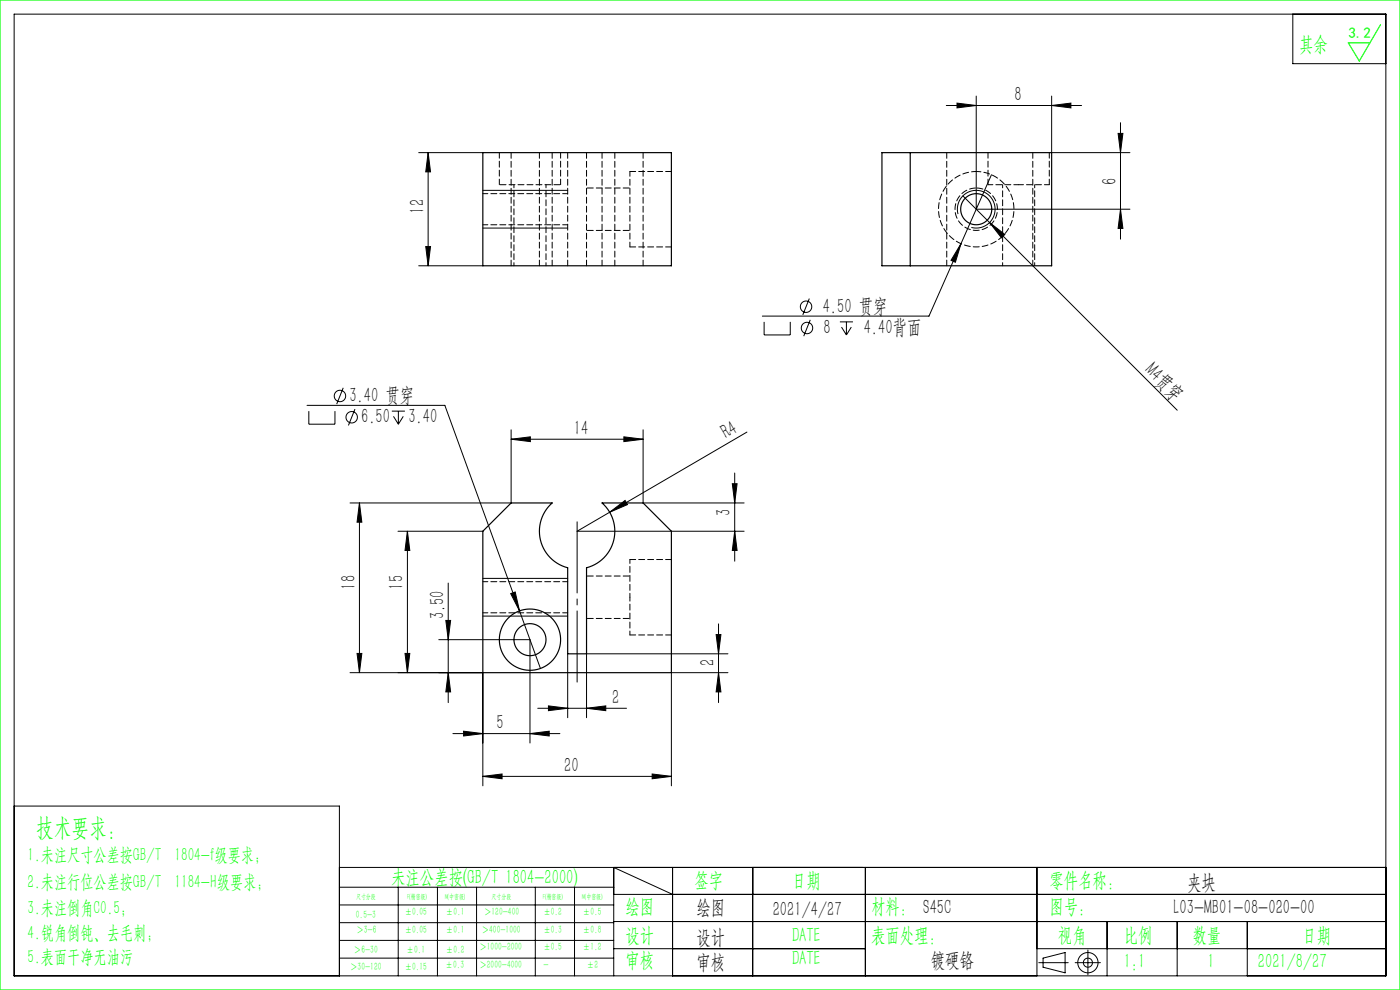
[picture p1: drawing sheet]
<svg xmlns="http://www.w3.org/2000/svg" width="297mm" height="210mm" viewBox="0 0 297 210" stroke-linecap="round" stroke-linejoin="round" font-family="sans-serif">
<g fill="none" stroke="#000" stroke-width=".21">
<path d="M3 3h291v204h-291zM274.3 3v10.5h19.7M88.8 32.4h13.6M90.8 32.4l.5 4.1h-1zM90.8 32.4v24M200.7 22.4h28.7M203 21.9l4.1 .5-4.1 .5zM207.1 20.4v24h32.6M210.3 37.1l-13.2 30h-35.4M223.1 22.4l4.1-.5v1zM223.1 20.4v12h16.6M237.2 28.3h1l-.5 4.1z"/>
<path d="M237.7 26v24.7M88.8 56.4h13.6M90.3 52.3h1l-.5 4.1zM102.4 48.4h18M102.4 40.4h18M203.2 45.4a4 4 0 0 1 3.6-5 4 4 0 0 1 4.3 4.3 4 4 0 0 1-5 3.5M203.9 51.7l-1.2 3.9-.9-.4zM204.3 41.6l5.6 5.6M209.9 47.2l3.3 2.5-.7 .8zM209.9 47.2l39.8 39.8M237.7 44.4l.5 4.1h-1zM162.1 68.3v2.7h5.5v-2.7"/>
<path d="M171.7 63.3l-1.4 3.5M171.9 67.8l-1.4 3.5M178.2 68.3h2.7M178.5 69.4l1.1 1.6M179.6 68.3v2.7M180.6 69.4l-1 1.6M65.1 86h29.3l15.8 43.6M65.5 87.2v2.8h5.6v-2.8M72.8 82.3l-1.4 3.4M75.3 86.8l-1.4 3.4M83.1 87.2h2.8M83.5 88.3l1 1.7"/>
<path d="M84.5 87.2v2.8M85.6 88.3l-1.1 1.7M108.4 93.2l4.1-.5v1zM108.4 91.2v15.5h-34.1M108.4 93.2h28M132.3 92.7l4.1 .5-4.1 .5zM136.4 91.2v15.5h21.5M158.5 91.7l-36.1 21h35.5M76.3 106.7v36M76.3 106.7l.5 4.1h-1.1zM84.4 112.7h18M86.4 112.7l.5 4.1h-1z"/>
<path d="M86.4 112.7v30M129.3 108.7l3.3-2.5 .5 .8zM155.4 102.6h1l-.5 4.1zM155.9 100.3v18.7M155.9 112.7l.5 4.1h-1zM75.7 138.6h1.1l-.5 4.1zM85.9 138.6h1l-.5 4.1zM93.1 135.7h19.3v21.9M94.6 131.6h1l-.5 4.1zM95.1 123.7v25.3M102.4 130.7h18M102.4 122.7h18"/>
<path d="M108.3 125.9l1-.3 .9 4zM110.2 129.6l4.4 12.2M120.4 138.7v13.5M151.9 134.6h1l-.5 4.1zM152.4 132.3v16.7M154.4 138.7h-30v13.5M74.3 142.7h28.1v24M95.1 142.7l.5 4.1h-1zM96.1 155.6h22.7M98.3 155.1l4.1 .5-4.1 .5zM112.4 155.6l4.1-.5v1zM114.1 150.2h18.8"/>
<path d="M116.3 149.7l4.1 .5-4.1 .5zM124.4 150.2l4.1-.5v1zM152.4 142.7l.5 4.1h-1zM154.4 142.7h-12v24M3 171h69v36M102.4 164.7l4.1-.5v1zM102.4 164.7h40M138.3 164.2l4.1 .5-4.1 .5zM72 184h222M72 188.2h58.2M72 192h58.2M72 195.7h58.2"/>
<path d="M72 199.5h58.2M84.5 188.2v18.8M92.8 188.2v18.8M101.1 188.2v18.8M113.6 188.2v18.8M121.9 188.2v18.8M130.2 189.7h163.8M130.2 195.5h163.8M142.7 189.7l-12.5-5.7v23M142.7 184v23M159.7 184v23M183.6 184v23"/>
<path d="M220 184v23M234.9 195.5v11.5M249.7 195.5v11.5M264.6 195.5v11.5M72 203.2h58.2M130.2 201.2h53.4M220 201.2h74M220.4 204.2h6.2M221.3 203.2l4.7-1.1v4.3l-4.7-1.2zM228.1 204.2h5.3M230.8 201.5v5.3"/>
<circle cx="171" cy="65.1" r="1.21"/>
<circle cx="171.2" cy="69.6" r="1.21"/>
<circle cx="72.1" cy="84" r="1.21"/>
<circle cx="74.6" cy="88.5" r="1.21"/>
<circle cx="230.8" cy="204.2" r="2.15"/>
<circle cx="230.8" cy="204.2" r=".96"/>
</g>
<path d="M122.4 110.7v34" fill="none" stroke="#000" stroke-width=".21" stroke-dasharray="30.5 1.3 1.3 1.3" stroke-dashoffset="15.4"/>
<path d="M0 0h297v210h-297zM292.9 5.2l-4.5 7.7-2.4-3.8h4.6" fill="none" stroke="#0f0" stroke-width=".25"/>
<g fill="#000">
<path d="M209.9 47.2l3.3 2.5-.7 .8zM129.3 108.7l3.3-2.5 .5 .8z"/>
<path d="M90.3 52.3h1l-.5 4.1zM90.8 32.4l.5 4.1h-1zM85.9 138.6h1l-.5 4.1zM86.4 112.7l.5 4.1h-1zM237.7 44.4l.5 4.1h-1zM237.2 28.3h1l-.5 4.1z"/>
<path d="M108.4 93.2l4.1-.5v1zM132.3 92.7l4.1 .5-4.1 .5zM116.3 149.7l4.1 .5-4.1 .5zM124.4 150.2l4.1-.5v1zM108.3 125.9l1.9 3.7-.9-4zM203 21.9l4.1 .5-4.1 .5zM223.1 22.4l4.1-.5v1zM203.9 51.7l-2.1 3.5 .9 .4z"/>
<path d="M76.3 106.7l.5 4.1h-1.1zM75.7 138.6h1.1l-.5 4.1zM94.6 131.6h1l-.5 4.1zM95.1 142.7l.5 4.1h-1zM151.9 134.6h1l-.5 4.1zM152.4 142.7l.5 4.1h-1z"/>
<path d="M155.9 112.7l.5 4.1h-1zM155.4 102.6h1l-.5 4.1z"/>
<path d="M138.3 164.2l4.1 .5-4.1 .5zM102.4 164.7l4.1-.5v1zM112.4 155.6l4.1-.5v1zM98.3 155.1l4.1 .5-4.1 .5z"/>
</g>
<g fill="none" stroke="#000" stroke-width=".25">
<path d="M102.4 32.4h40v24h-40zM187.1 32.4h36v24h-36zM193.1 32.4v24M102.4 112.7l6-6h8.7a8 8 0 0 0 3.3 13.7v18.3h4v-18.3a8 8 0 0 0 3.3-13.7h8.7l6 6v30h-40z"/>
<circle cx="207.1" cy="44.4" r="3.3"/>
<circle cx="112.4" cy="135.7" r="6.5"/>
<circle cx="112.4" cy="135.7" r="3.4"/>
</g>
<path d="M105.9 39.2h13" fill="none" stroke="#000" stroke-width=".21" stroke-dasharray="1.3 .6" stroke-dashoffset="-.1"/>
<g fill="none" stroke="#000" stroke-width=".21" stroke-dasharray="1.3 .6" stroke-dashoffset=".1">
<path d="M105.9 32.4v6.8M114.4 32.4v24M118.9 39.2v-6.8M136.4 32.4v24M209.6 32.4v6.8M222.6 39.2v-6.8M108.4 56.4v-24M117.1 56.4v-24M120.4 56.4v-24M124.4 56.4v-24M127.7 56.4v-24M130.4 56.4v-24"/>
<path d="M200.8 56.4v-24M219.1 56.4v-24"/>
</g>
<path d="M133.6 36.4v16M207.1 36.4a8 8 0 0 1 7 11.8 8 8 0 0 1-13.7 .5 8 8 0 0 1 6.1-12.3h.6" fill="none" stroke="#000" stroke-width=".21" stroke-dasharray="1.3 .6" stroke-dashoffset=".3"/>
<path d="M109 39.2v17.2M212.7 39.2v17.2M115.8 56.4v-17.2M219.5 56.4v-17.2" fill="none" stroke="#000" stroke-width=".21" stroke-dasharray="1.3 .6" stroke-dashoffset=".6"/>
<path d="M142.4 36.4h-8.8M133.6 52.4h8.8M142.4 118.7h-8.8M133.6 134.7h8.8" fill="none" stroke="#000" stroke-width=".21" stroke-dasharray="1.3 .6"/>
<path d="M133.6 39.9h-9.2M207.1 39.9a4.5 4.5 0 0 1 4 6.6 4.5 4.5 0 0 1-7.7 .4 4.5 4.5 0 0 1 3.2-7h.5M124.4 48.9h9.2M124.4 131.2h9.2M133.6 122.2h-9.2" fill="none" stroke="#000" stroke-width=".21" stroke-dasharray="1.3 .6" stroke-dashoffset="-.2"/>
<path d="M209.6 39.2h6.5M216.1 39.2h6.5M102.4 47.7h18M120.4 41.1h-18M102.4 130h18M120.4 123.4h-18" fill="none" stroke="#000" stroke-width=".21" stroke-dasharray="1.3 .6" stroke-dashoffset=".2"/>
<path d="M133.6 118.7v8M133.6 126.7v8" fill="none" stroke="#000" stroke-width=".21" stroke-dasharray="1.3 .6" stroke-dashoffset=".4"/>
<text font-size="5.4" fill="#0f0" x="7.7" y="177.2">技术要求：</text>
<g font-size="4.4" fill="#0f0">
<text x="275.6" y="10.8">其余</text>
<text x="83" y="187.5">未注公差按(GB/T 1804-2000)</text>
<text x="147.3" y="188">签字</text>
<text x="168" y="188">日期</text>
<text x="222.6" y="188">零件名称：</text>
<text x="132.7" y="193.6">绘图</text>
<text x="184.8" y="193.6">材料： S45C</text>
<text x="222.6" y="193.6">图号：</text>
<text x="132.7" y="199.8">设计</text>
<text x="168" y="199.8">DATE</text>
<text x="184.8" y="199.8">表面处理：</text>
<text x="224.4" y="199.8">视角</text>
<text x="238.4" y="199.8">比例</text>
<text x="253" y="199.8">数量</text>
<text x="276.3" y="199.8">日期</text>
<text x="132.7" y="205.1">审核</text>
<text x="168" y="204.6">DATE</text>
<text x="238.4" y="205.3">1:1</text>
<text x="256.2" y="205.3">1</text>
<text x="266.9" y="205.3">2021/8/27</text>
</g>
<g font-size="4.4">
<text x="215.2" y="21.5">8</text>
<text x="236.8" y="39.3" transform="rotate(-90 236.8 39.3)">6</text>
<text x="90" y="45.3" transform="rotate(-90 90 45.3)">12</text>
<text x="174.5" y="66.4">4.50 贯穿</text>
<text x="174.7" y="70.9">8</text>
<text x="183.2" y="70.9">4.40背面</text>
<text x="242.7" y="78.8" transform="rotate(45 242.7 78.8)">M4贯穿</text>
<text x="74.1" y="85.3">3.40 贯穿</text>
<text x="76.6" y="89.8">6.50</text>
<text x="86.6" y="89.8">3.40</text>
<text x="121.7" y="92.3">14</text>
<text x="154" y="93.2" transform="rotate(-30 154 93.2)">R4</text>
<text x="155" y="109.5" transform="rotate(-90 155 109.5)">3</text>
<text x="75.4" y="125.1" transform="rotate(-90 75.4 125.1)">18</text>
<text x="85.6" y="125.1" transform="rotate(-90 85.6 125.1)">15</text>
<text x="94.2" y="131.4" transform="rotate(-90 94.2 131.4)">3.50</text>
<text x="151.6" y="141.3" transform="rotate(-90 151.6 141.3)">2</text>
<text x="129.8" y="149.4">2</text>
<text x="105.3" y="154.7">5</text>
<text x="119.7" y="163.8">20</text>
<text x="251.8" y="188.6">夹块</text>
<text x="147.8" y="194">绘图</text>
<text x="163.9" y="194.3">2021/4/27</text>
<text x="249" y="194">L03-MB01-08-020-00</text>
<text x="147.8" y="200.2">设计</text>
<text x="147.8" y="205.5">审核</text>
<text x="197.5" y="205">镀硬铬</text>
</g>
<g font-size="4" fill="#0f0">
<text x="5.9" y="182.6">1.未注尺寸公差按GB/T 1804-f级要求；</text>
<text x="5.9" y="188.4">2.未注行位公差按GB/T 1184-H级要求；</text>
<text x="5.9" y="193.9">3.未注倒角C0.5；</text>
<text x="5.9" y="199.2">4.锐角倒钝、去毛刺；</text>
<text x="5.9" y="204.2">5.表面干净无油污</text>
</g>
<text font-size="3.2" fill="#0f0" x="286.1" y="8">3.2</text>
<g font-size="2.3" fill="#0f0">
<text x="75.5" y="194.7">0.5-3</text>
<text x="75.6" y="198">＞3-6</text>
<text x="85.9" y="194.2">±0.05</text>
<text x="85.9" y="198">±0.05</text>
<text x="94.6" y="194.2">±0.1</text>
<text x="94.6" y="198">±0.1</text>
<text x="102.2" y="198">＞400-1000</text>
<text x="102.7" y="194.2">＞120-400</text>
<text x="115.3" y="194.2">±0.2</text>
<text x="115.3" y="198">±0.3</text>
<text x="123.7" y="194.2">±0.5</text>
<text x="123.7" y="198">±0.8</text>
<text x="75.1" y="202.2">＞6-30</text>
<text x="86.3" y="202.2">±0.1</text>
<text x="94.6" y="202.2">±0.2</text>
<text x="101.7" y="201.6">＞1000-2000</text>
<text x="115.3" y="201.6">±0.5</text>
<text x="123.7" y="201.6">±1.2</text>
<text x="74.3" y="205.8">＞30-120</text>
<text x="85.9" y="205.8">±0.15</text>
<text x="94.5" y="205.4">±0.3</text>
<text x="101.7" y="205.4">＞2000-4000</text>
<text x="115.3" y="205.4">-</text>
<text x="124.5" y="205.4">±2</text>
</g>
<g font-size="1.5" fill="#0f0">
<text x="75.5" y="190.6">尺寸分段</text>
<text x="86.4" y="190.6">F(精密级)</text>
<text x="94.4" y="190.6">M(中密级)</text>
<text x="104.3" y="190.6">尺寸分段</text>
<text x="115.2" y="190.6">F(精密级)</text>
<text x="123.5" y="190.6">M(中密级)</text>
</g>
</svg>
